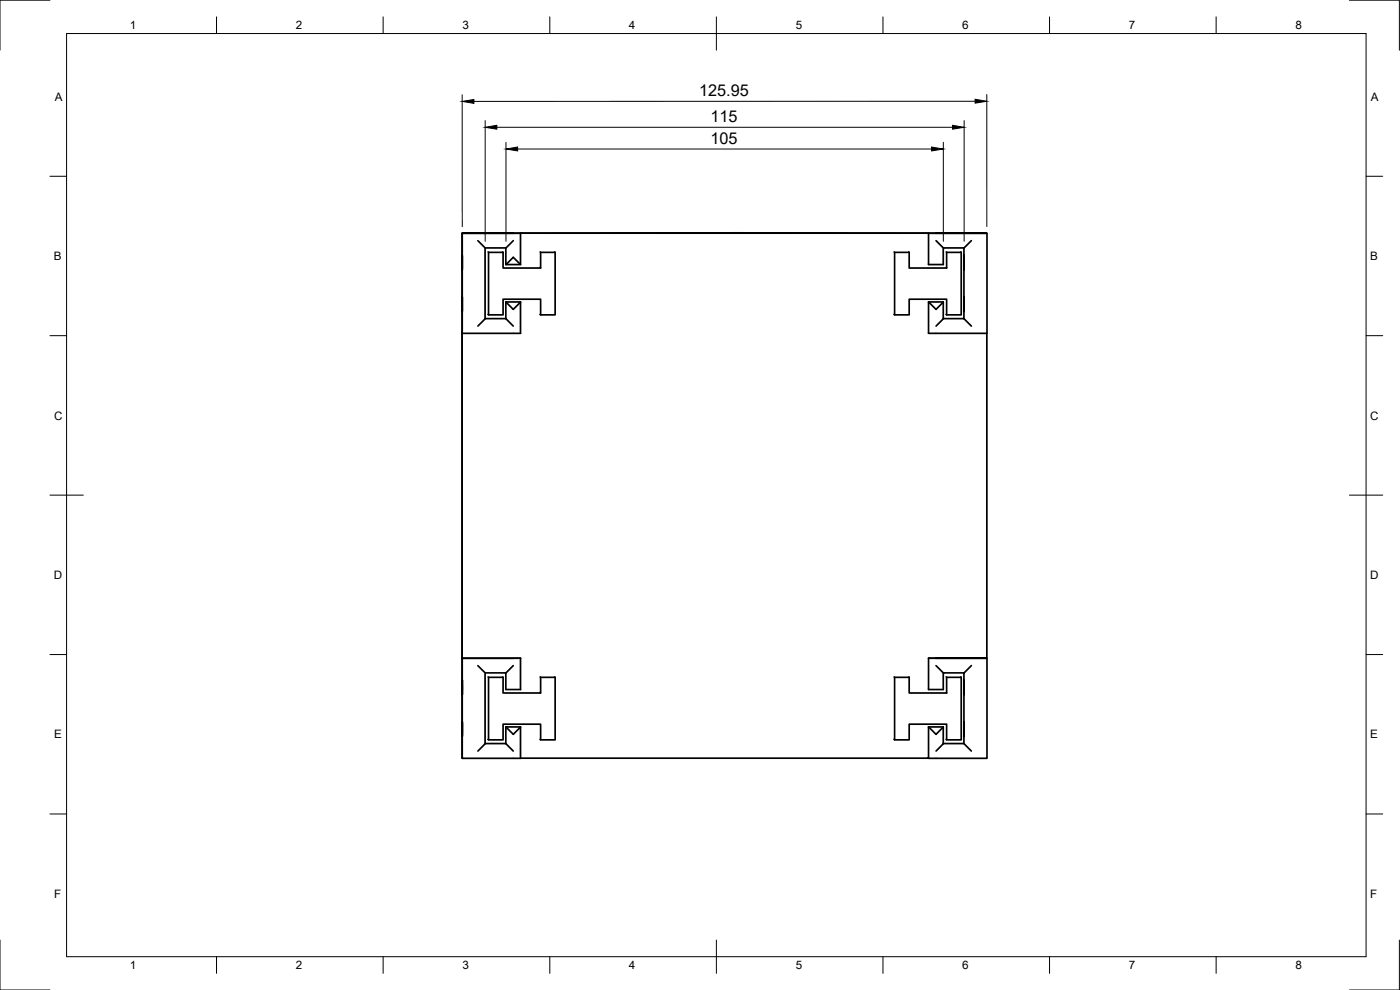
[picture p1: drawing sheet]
<svg xmlns="http://www.w3.org/2000/svg" width="420mm" height="297mm" viewBox="0 0 420 297" stroke-linecap="round" stroke-linejoin="round" font-family="sans-serif">
<!-- layer: Visible -->
<g fill="none" stroke="#000" stroke-width=".51">
<path d="M138.7 70v157.5M138.7 76.5v4.4zM138.7 76.6v4.3zM138.7 70v127.5M143.4 72.2l2.2 2.2M146.5 75.6l4.5 .1M146.6 75.7v18.8l-.1-.2M150.9 75.6l.1 4.8h11.2M151.8 74.4v5M154 72.2l-2.2 2.2h-6.2v21.2M156.2 70v9.4h-4.4M156.2 79.4l-2.2-2.2-2.2 2.2"/>
<path d="M162.1 75.6l4.5 .1M162.2 75.7v4.7l-.1-.1M166.5 75.6l.1 18.9h-4.4M184.1 69.9l-45.4 .1h17.5M196.5 69.9h5zM199.2 69.9h5zM204 69.9h26.7zM204.6 69.9h5zM211.1 69.9h5zM218.7 69.9h5zM225.1 69.9h5.1zM230.5 69.9h5z"/>
<path d="M233.2 69.9h5zM250.5 69.9l45.7 .1h-140M250.6 69.9h-66.5M268.4 75.6l4.5 .1M268.5 75.7v18.8l-.1-.2M272.7 75.6l.2 4.8h11.2M278.7 70v9.4h4.4v-5h6.2M280.9 72.2l2.2 2.2M284 75.6l4.5 .1M284.1 75.7v4.7l-.1-.1M288.4 75.6l.1 18.9h-4.4M289.3 74.4v21.2h-6.2"/>
<path d="M289.3 76.5v4.4zM289.3 76.6v4.3zM291.5 72.2l-2.2 2.2M296.2 70v30h-17.5v-9.4h4.4M138.7 89v4.4zM138.7 89.1v4.3zM145.6 95.6h6.2l2.2 2.2M145.6 95.6l-2.2 2.2M151.8 90.6l2.2 2.2 2.2-2.2M156.2 90.6v9.4h-17.5M156.2 90.6h-4.4v5M162.1 94.3l.1 .2v-4.7h-11.2v4.7h-4.4"/>
<path d="M278.7 90.6l2.2 2.2 2.2-2.2M283.1 90.6v5l-2.2 2.2M284 94.3l.1 .2v-4.7h-11.2v4.7h-4.4M289.3 95.6l2.2 2.2M289.3 89v4.4zM289.3 89.1v4.3zM296.2 100v97.5M138.7 197.5h17.5v9.4l-4.4-.1v-4.9M143.4 199.7l2.2 2.2M154 199.7l-2.2 2.2h-6.2v21.2h6.2l2.2 2.3M156.2 197.5h-17.5v30h140v-9.4l4.4 .1v4.9M278.7 197.5v9.4h4.4v-5h6.2"/>
<path d="M278.7 197.5h17.5h-17.5M280.9 199.7l2.2 2.2M291.5 199.7l-2.2 2.2M296.2 197.5v30h-17.5M138.7 204v4.4zM138.7 216.5v4.4zM138.7 204.1v4.3zM138.7 216.6v4.3zM146.5 203.1l4.5 .1M146.6 203.2v18.8l-.1-.1M150.9 203.1l.1 4.8h11.2M151.8 218.1v.1"/>
<path d="M156.2 218.1l-2.2 2.2-2.2-2.2M162.1 203.1l4.5 .1M162.2 203.2v4.7l-.1-.1M166.5 203.1l.1 18.9h-4.4M268.4 203.1l4.5 .1M268.5 203.2v18.8l-.1-.1M272.7 203.1l.2 4.8h11.2M278.7 218.1v.1M283.1 218.1l-2.2 2.2-2.2-2.2M284 203.1l4.5 .1M284.1 203.2v4.7l-.1-.1M288.4 203.1l.1 18.9h-4.4"/>
<path d="M289.3 201.9v21.2h-6.2M289.3 216.6v4.3zM289.3 216.5v4.4zM289.3 204.1v4.3zM289.3 204.1v4.4zM145.6 223.1l-2.2 2.2M151.8 223.1v-5h4.4v9.4M162.1 221.9l.1 .1v-4.7h-11.2v4.7h-4.4M278.7 227.5h.1M283.1 223.1l-2.2 2.2M284 221.9l.1 .1v-4.7h-11.2v4.7h-4.4M289.3 223.1h.1"/>
<path d="M289.3 223.1l2.2 2.3"/>
</g>
<!-- layer: Border -->
<g fill="none" stroke="#000" stroke-width=".3">
<path d="M15 .1h-15v15M20 10.1h390v276.9h-390zM65 5.1v5M115 5.1v5M165 5.1v5M215 5.1v10M265 5.1v5M315 5.1v5M365 5.1v5M405 .1h15v15M15 52.9h5M410 52.9h5"/>
<path d="M15 100.7h5M410 100.7h5M15 148.6h10M405 148.6h10M15 196.4h5M410 196.4h5M15 244.2h5M410 244.2h5M0 282.1v14.9h15M65 287v5M115 287v5M165 287v5"/>
<path d="M215 282.1v9.9M265 287v5M315 287v5M365 287v5M420 282.1v14.9h-15"/>
</g>
<!-- layer: Dimensions -->
<path d="M138.7 28.4v39.6M145.6 36.2v36.2M149.1 38.2h136.8M289.3 36.2v36.2M292.7 30.4h-150.5M296.1 28.4l.1 39.6M151.8 42.7v29.7M155.3 44.7h124.3M283.1 42.7v29.7" fill="none" stroke="#000" stroke-width=".3"/>
<path d="M138.7 30.4l3.5-.5v1.1zM145.6 38.2l3.5-.6v1.2zM285.9 37.6l3.4 .6-3.4 .6zM292.7 29.8l3.4 .6-3.4 .6zM151.8 44.7l3.5-.6v1.2zM279.6 44.1l3.5 .6-3.5 .6z" fill="#000" stroke="#000" stroke-width=".3"/>
<g font-size="4.9">
<text x="209.8" y="28.8">125.95</text>
<text x="213.2" y="36.6">115</text>
<text x="213.2" y="43.1">105</text>
</g>
<g font-size="3.5">
<text x="39" y="8.8">1</text>
<text x="88.8" y="8.8">2</text>
<text x="138.8" y="8.8">3</text>
<text x="188.7" y="8.8">4</text>
<text x="238.8" y="8.8">5</text>
<text x="288.7" y="8.8">6</text>
<text x="338.8" y="8.8">7</text>
<text x="388.8" y="8.8">8</text>
<text x="16.4" y="30.2">A</text>
<text x="411.4" y="30.2">A</text>
<text x="16.2" y="78">B</text>
<text x="411.2" y="78">B</text>
<text x="16.2" y="125.9">C</text>
<text x="411.2" y="125.9">C</text>
<text x="16.2" y="173.7">D</text>
<text x="411.2" y="173.7">D</text>
<text x="16.2" y="221.6">E</text>
<text x="411.2" y="221.6">E</text>
<text x="16.2" y="269.4">F</text>
<text x="411.2" y="269.4">F</text>
<text x="39" y="290.8">1</text>
<text x="88.8" y="290.8">2</text>
<text x="138.8" y="290.8">3</text>
<text x="188.7" y="290.8">4</text>
<text x="238.8" y="290.8">5</text>
<text x="288.7" y="290.8">6</text>
<text x="338.8" y="290.8">7</text>
<text x="388.8" y="290.8">8</text>
</g>
</svg>
